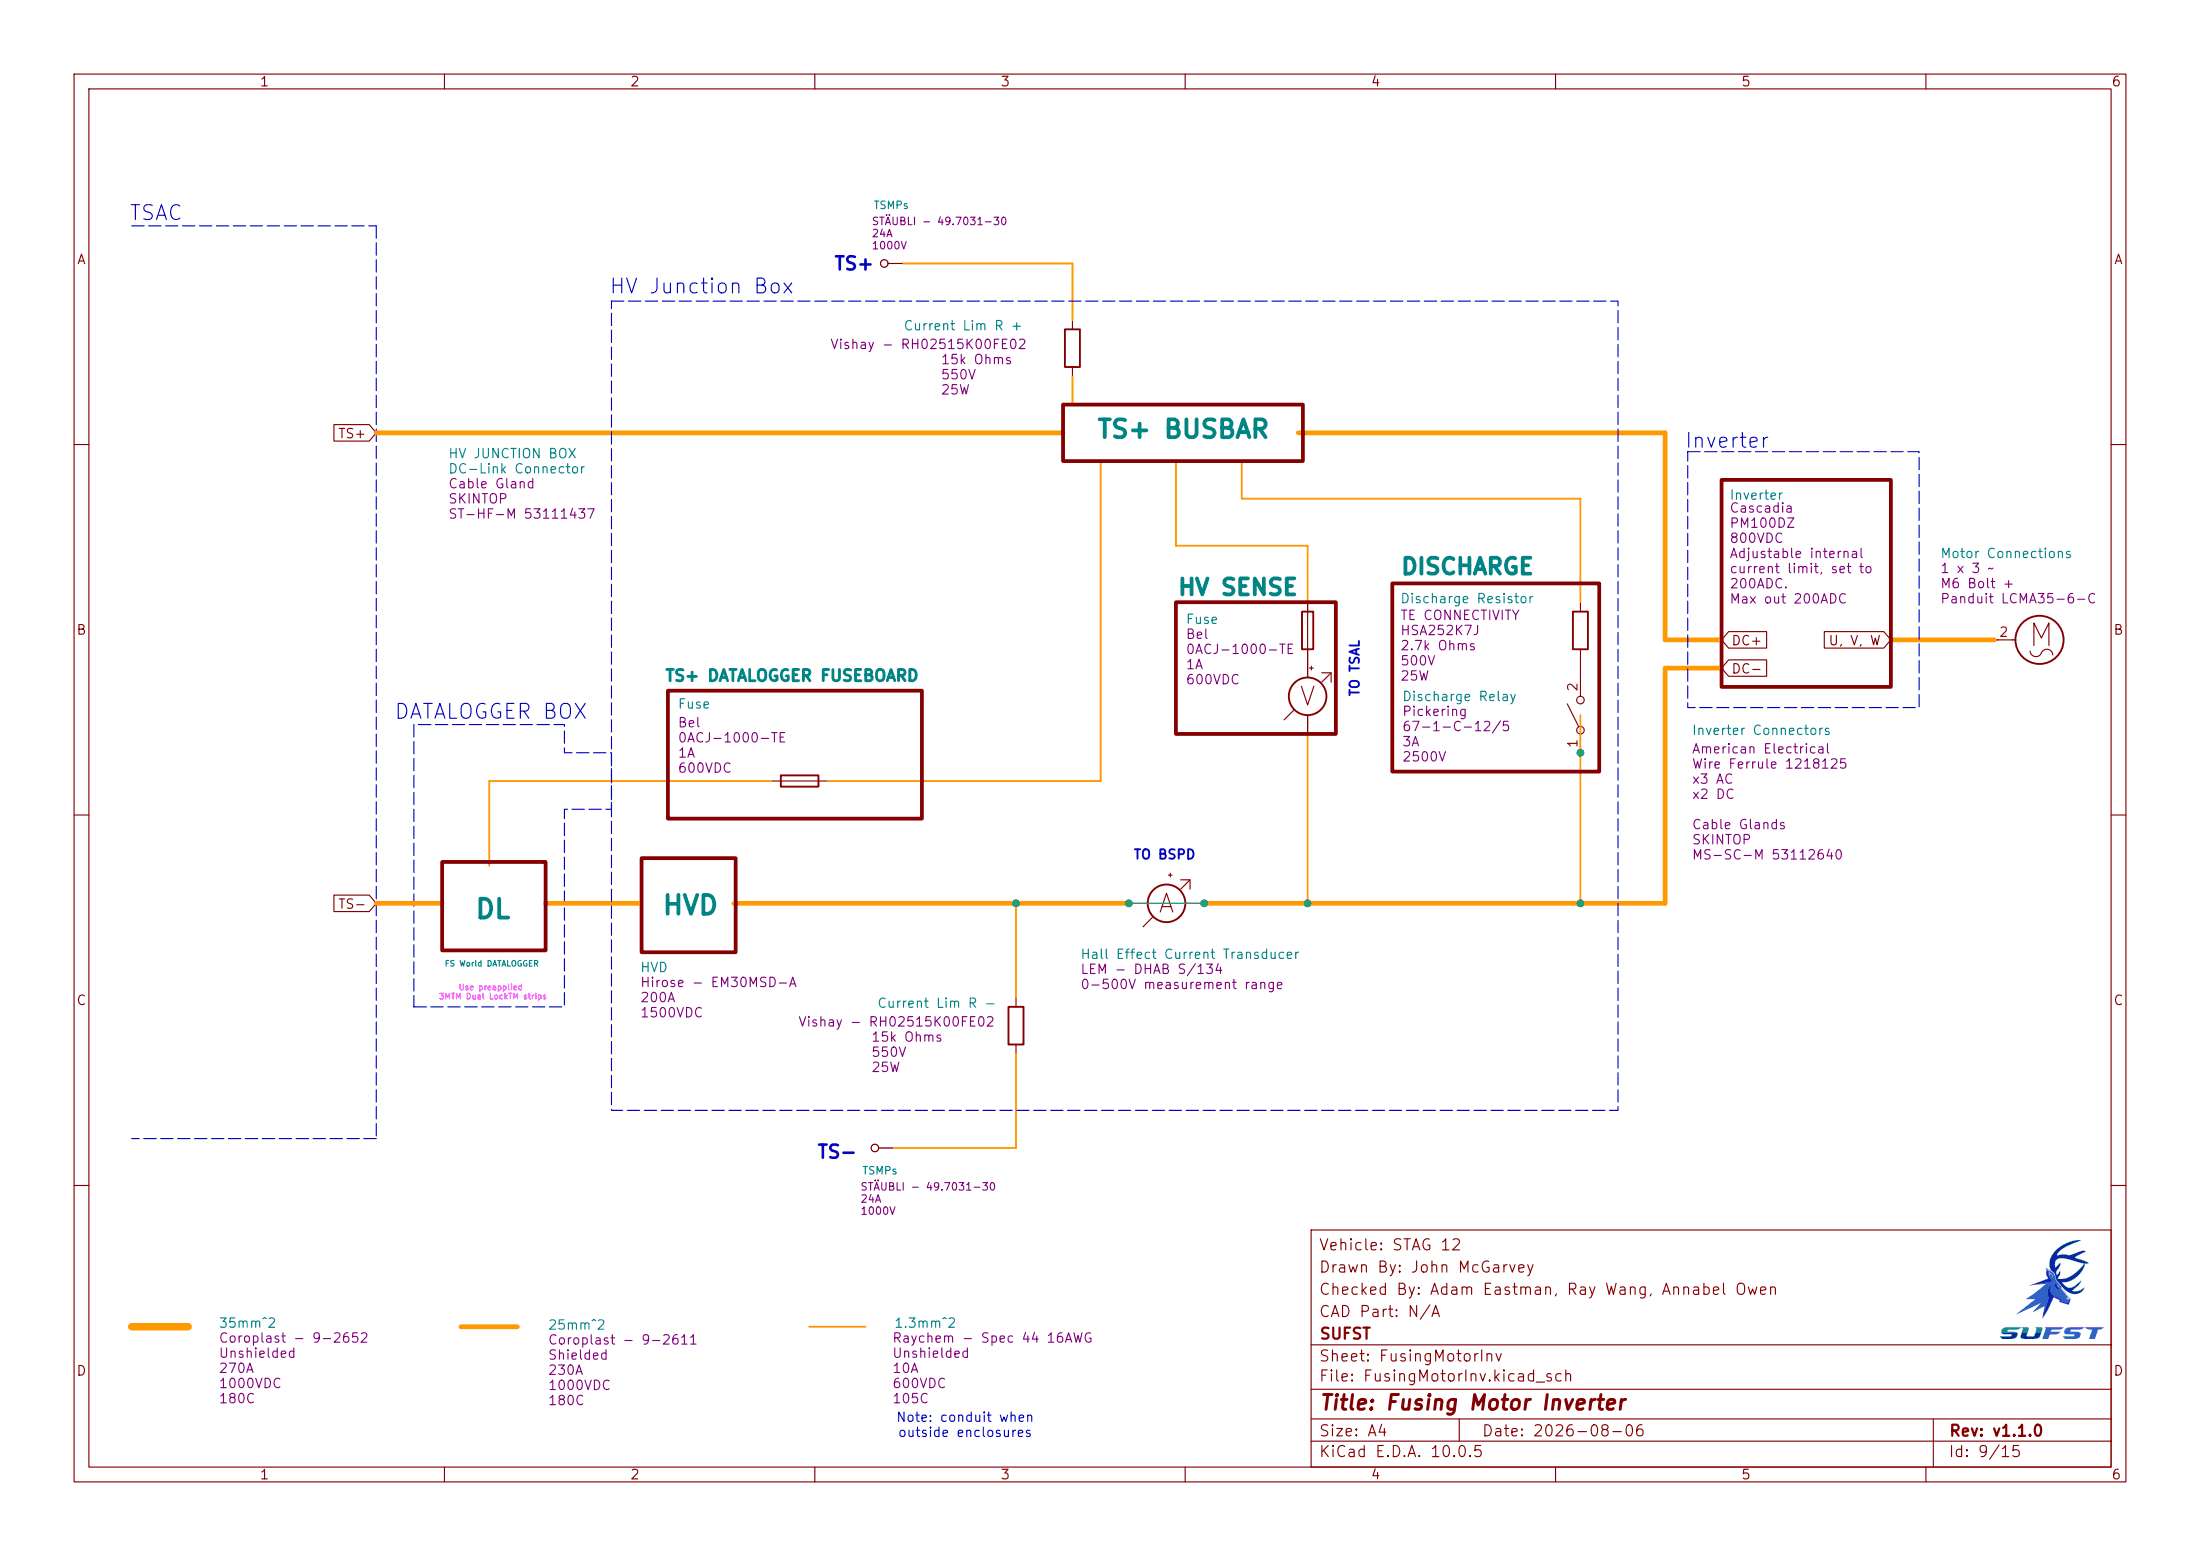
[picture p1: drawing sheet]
(kicad_sch
 (version 20260306)
 (generator "eeschema")
 (generator_version "10.0")
 (paper "A4")
 (title_block
  (title "Fusing Motor Inverter")
  (date "2026-08-06")
  (rev "v1.1.0")
  (company "SUFST")
  (comment 1 "STAG 12")
  (comment 2 "John McGarvey")
  (comment 3 "Adam Eastman, Ray Wang, Annabel Owen")
  (comment 4 "N/A"))
 (lib_symbols
  (symbol "Ammeter_DC_1"
   (pin_numbers (hide yes))
   (pin_names
    (offset 0.0254) (hide yes)) (exclude_from_sim no) (in_bom yes) (on_board yes)
   (in_pos_files yes)
   (duplicate_pin_numbers_are_jumpers no)
   (property "Reference" "MES1" (at 7.62 0.4445 90) (show_name no) (do_not_autoplace no) (effects (font (size 1.27 1.27))))
   (property "Value" "Ammeter_DC" (at 5.08 0.4445 90) (show_name no) (do_not_autoplace no) (effects (font (size 1.27 1.27))))
   (property "Footprint" "" (at 0 2.54 90) (show_name no) (do_not_autoplace no) (hide yes) (effects (font (size 1.27 1.27))))
   (property "Datasheet" "" (at 0 2.54 90) (show_name no) (do_not_autoplace no) (hide yes) (effects (font (size 1.27 1.27))))
   (property "Description" "DC ammeter" (at 0 0 0) (show_name no) (do_not_autoplace no) (hide yes) (effects (font (size 1.27 1.27))))
   (symbol "Ammeter_DC_1_0_0"
    (polyline (pts (xy -3.175 -3.175) (xy -1.905 -1.905)) (stroke (width 0) (type default)) (fill (type none)))
    (polyline (pts (xy 1.905 3.175) (xy 3.175 3.175) (xy 3.175 1.905)) (stroke (width 0) (type default)) (fill (type none)))
    (polyline (pts (xy 1.905 1.905) (xy 3.175 3.175)) (stroke (width 0) (type default)) (fill (type none)))
    (text "A" (at 0 0 0) (effects (font (size 2.54 2.54)))))
   (symbol "Ammeter_DC_1_0_1"
    (circle (center 0 0) (radius 2.54) (stroke (width 0.254) (type default)) (fill (type none)))
    (polyline (pts (xy 0.254 3.81) (xy 0.762 3.81)) (stroke (width 0) (type default)) (fill (type none)))
    (polyline (pts (xy 0.508 4.064) (xy 0.508 3.556)) (stroke (width 0) (type default)) (fill (type none))))
   (symbol "Ammeter_DC_1_1_1"
    (pin passive line (at 5.08 0 180) (length 2.54) (name "-" (effects (font (size 1.27 1.27)))) (number "1" (effects (font (size 1.27 1.27)))))
    (pin passive line (at -5.08 0 0) (length 2.54) (name "+" (effects (font (size 1.27 1.27)))) (number "2" (effects (font (size 1.27 1.27))))))
   (embedded_fonts no))
  (symbol "Device:Fuse"
   (pin_numbers (hide yes))
   (pin_names
    (offset 0)) (exclude_from_sim no) (in_bom yes) (on_board yes)
   (in_pos_files yes)
   (duplicate_pin_numbers_are_jumpers no)
   (property "Reference" "F" (at 2.032 0 90) (show_name no) (do_not_autoplace no) (effects (font (size 1.27 1.27))))
   (property "Value" "Fuse" (at -1.905 0 90) (show_name no) (do_not_autoplace no) (effects (font (size 1.27 1.27))))
   (property "Footprint" "" (at -1.778 0 90) (show_name no) (do_not_autoplace no) (hide yes) (effects (font (size 1.27 1.27))))
   (property "Datasheet" "" (at 0 0 0) (show_name no) (do_not_autoplace no) (hide yes) (effects (font (size 1.27 1.27))))
   (property "Description" "Fuse" (at 0 0 0) (show_name no) (do_not_autoplace no) (hide yes) (effects (font (size 1.27 1.27))))
   (symbol "Fuse_0_1"
    (rectangle (start -0.762 -2.54) (end 0.762 2.54) (stroke (width 0.254) (type default)) (fill (type none)))
    (polyline (pts (xy 0 2.54) (xy 0 -2.54)) (stroke (width 0) (type default)) (fill (type none))))
   (symbol "Fuse_1_1"
    (pin passive line (at 0 3.81 270) (length 1.27) (name "" (effects (font (size 1.27 1.27)))) (number "1" (effects (font (size 1.27 1.27)))))
    (pin passive line (at 0 -3.81 90) (length 1.27) (name "" (effects (font (size 1.27 1.27)))) (number "2" (effects (font (size 1.27 1.27))))))
   (embedded_fonts no))
  (symbol "Device:R"
   (pin_numbers (hide yes))
   (pin_names
    (offset 0)) (exclude_from_sim no) (in_bom yes) (on_board yes)
   (in_pos_files yes)
   (duplicate_pin_numbers_are_jumpers no)
   (property "Reference" "R" (at 2.032 0 90) (show_name no) (do_not_autoplace no) (effects (font (size 1.27 1.27))))
   (property "Value" "R" (at 0 0 90) (show_name no) (do_not_autoplace no) (effects (font (size 1.27 1.27))))
   (property "Footprint" "" (at -1.778 0 90) (show_name no) (do_not_autoplace no) (hide yes) (effects (font (size 1.27 1.27))))
   (property "Datasheet" "" (at 0 0 0) (show_name no) (do_not_autoplace no) (hide yes) (effects (font (size 1.27 1.27))))
   (property "Description" "Resistor" (at 0 0 0) (show_name no) (do_not_autoplace no) (hide yes) (effects (font (size 1.27 1.27))))
   (symbol "R_0_1"
    (rectangle (start -1.016 -2.54) (end 1.016 2.54) (stroke (width 0.254) (type default)) (fill (type none))))
   (symbol "R_1_1"
    (pin passive line (at 0 3.81 270) (length 1.27) (name "" (effects (font (size 1.27 1.27)))) (number "1" (effects (font (size 1.27 1.27)))))
    (pin passive line (at 0 -3.81 90) (length 1.27) (name "" (effects (font (size 1.27 1.27)))) (number "2" (effects (font (size 1.27 1.27))))))
   (embedded_fonts no))
  (symbol "Device:Voltmeter_DC"
   (pin_numbers (hide yes))
   (pin_names
    (offset 0.0254) (hide yes)) (exclude_from_sim no) (in_bom yes) (on_board yes)
   (in_pos_files yes)
   (duplicate_pin_numbers_are_jumpers no)
   (property "Reference" "MES" (at -3.302 1.016 0) (show_name no) (do_not_autoplace no) (effects (font (size 1.27 1.27)) (justify right)))
   (property "Value" "Voltmeter_DC" (at -3.302 -0.762 0) (show_name no) (do_not_autoplace no) (effects (font (size 1.27 1.27)) (justify right)))
   (property "Footprint" "" (at 0 2.54 90) (show_name no) (do_not_autoplace no) (hide yes) (effects (font (size 1.27 1.27))))
   (property "Datasheet" "" (at 0 2.54 90) (show_name no) (do_not_autoplace no) (hide yes) (effects (font (size 1.27 1.27))))
   (property "Description" "DC voltmeter" (at 0 0 0) (show_name no) (do_not_autoplace no) (hide yes) (effects (font (size 1.27 1.27))))
   (symbol "Voltmeter_DC_0_0"
    (polyline (pts (xy -3.175 -3.175) (xy -1.905 -1.905)) (stroke (width 0) (type default)) (fill (type none)))
    (polyline (pts (xy 1.905 3.175) (xy 3.175 3.175) (xy 3.175 1.905)) (stroke (width 0) (type default)) (fill (type none)))
    (polyline (pts (xy 1.905 1.905) (xy 3.175 3.175)) (stroke (width 0) (type default)) (fill (type none)))
    (text "V" (at 0 0 0) (effects (font (size 2.54 2.54)))))
   (symbol "Voltmeter_DC_0_1"
    (circle (center 0 0) (radius 2.54) (stroke (width 0.254) (type default)) (fill (type none)))
    (polyline (pts (xy 0.254 3.81) (xy 0.762 3.81)) (stroke (width 0) (type default)) (fill (type none)))
    (polyline (pts (xy 0.508 4.064) (xy 0.508 3.556)) (stroke (width 0) (type default)) (fill (type none))))
   (symbol "Voltmeter_DC_1_1"
    (pin passive line (at 0 -5.08 90) (length 2.54) (name "-" (effects (font (size 1.27 1.27)))) (number "1" (effects (font (size 1.27 1.27)))))
    (pin passive line (at 0 5.08 270) (length 2.54) (name "+" (effects (font (size 1.27 1.27)))) (number "2" (effects (font (size 1.27 1.27))))))
   (embedded_fonts no))
  (symbol "Motor:Motor_AC"
   (pin_names
    (offset 0)) (exclude_from_sim no) (in_bom yes) (on_board yes)
   (in_pos_files yes)
   (duplicate_pin_numbers_are_jumpers no)
   (property "Reference" "M1" (at 5.08 -1.2699 0) (show_name no) (do_not_autoplace no) (hide yes) (effects (font (size 1.27 1.27)) (justify left)))
   (property "Value" "Motor_AC" (at 5.08 -3.8099 0) (show_name no) (do_not_autoplace no) (hide yes) (effects (font (size 1.27 1.27)) (justify left)))
   (property "Footprint" "" (at 0 -2.286 0) (show_name no) (do_not_autoplace no) (hide yes) (effects (font (size 1.27 1.27))))
   (property "Datasheet" "" (at 0 -2.286 0) (show_name no) (do_not_autoplace no) (hide yes) (effects (font (size 1.27 1.27))))
   (property "Description" "AC Motor" (at 0 0 0) (show_name no) (do_not_autoplace no) (hide yes) (effects (font (size 1.27 1.27))))
   (symbol "Motor_AC_0_0"
    (polyline (pts (xy 0.762 -2.286) (xy -2.286 -2.286) (xy -0.254 -1.27) (xy -2.286 -0.254) (xy 0.762 -0.254)) (stroke (width 0) (type default)) (fill (type none)))
    (arc (start 1.778 -1.27) (mid 2.2522 -2.1322) (end 1.524 -2.794) (stroke (width 0) (type default)) (fill (type none)))
    (arc (start 1.778 -1.27) (mid 1.2827 -0.4043) (end 2.032 0.254) (stroke (width 0) (type default)) (fill (type none))))
   (symbol "Motor_AC_0_1"
    (circle (center 0 -1.524) (radius 3.2512) (stroke (width 0.254) (type default)) (fill (type none)))
    (polyline (pts (xy 0 -4.7752) (xy 0 -5.1816)) (stroke (width 0) (type default)) (fill (type none)))
    (polyline (pts (xy 0 -7.62) (xy 0 -7.112)) (stroke (width 0) (type default)) (fill (type none))))
   (symbol "Motor_AC_1_1"
    (pin passive line (at 0 -7.62 90) (length 2.54) (name "" (effects (font (size 1.27 1.27)))) (number "2" (effects (font (size 1.27 1.27))))))
   (embedded_fonts no))
  (symbol "Switch:SW_SPST"
   (pin_names
    (offset 0) (hide yes)) (exclude_from_sim no) (in_bom yes) (on_board yes)
   (in_pos_files yes)
   (duplicate_pin_numbers_are_jumpers no)
   (property "Reference" "SW" (at 0 3.175 0) (show_name no) (do_not_autoplace no) (effects (font (size 1.27 1.27))))
   (property "Value" "SW_SPST" (at 0 -2.54 0) (show_name no) (do_not_autoplace no) (effects (font (size 1.27 1.27))))
   (property "Footprint" "" (at 0 0 0) (show_name no) (do_not_autoplace no) (hide yes) (effects (font (size 1.27 1.27))))
   (property "Datasheet" "" (at 0 0 0) (show_name no) (do_not_autoplace no) (hide yes) (effects (font (size 1.27 1.27))))
   (property "Description" "Single Pole Single Throw (SPST) switch" (at 0 0 0) (show_name no) (do_not_autoplace no) (hide yes) (effects (font (size 1.27 1.27))))
   (symbol "SW_SPST_0_0"
    (circle (center -2.032 0) (radius 0.508) (stroke (width 0) (type default)) (fill (type none)))
    (polyline (pts (xy -1.524 0.254) (xy 1.524 1.778)) (stroke (width 0) (type default)) (fill (type none)))
    (circle (center 2.032 0) (radius 0.508) (stroke (width 0) (type default)) (fill (type none))))
   (symbol "SW_SPST_1_1"
    (pin passive line (at -5.08 0 0) (length 2.54) (name "A" (effects (font (size 1.27 1.27)))) (number "1" (effects (font (size 1.27 1.27)))))
    (pin passive line (at 5.08 0 180) (length 2.54) (name "B" (effects (font (size 1.27 1.27)))) (number "2" (effects (font (size 1.27 1.27))))))
   (embedded_fonts no)))
 (rectangle
  (start 187.96 78.74)
  (end 215.9 104.14)
  (stroke (width 0.508) (type solid) (color 132 0 0 1))
  (fill (type none)))
 (rectangle
  (start 86.614 115.824)
  (end 99.314 128.524)
  (stroke (width 0.508) (type solid) (color 132 0 0 1))
  (fill (type none)))
 (rectangle
  (start 158.75 81.28)
  (end 180.34 99.06)
  (stroke (width 0.508) (type solid) (color 132 0 0 1))
  (fill (type none)))
 (rectangle
  (start 82.55 40.64)
  (end 218.44 149.86)
  (stroke (width 0) (type dash))
  (fill (type none)))
 (rectangle
  (start 227.838 60.96)
  (end 259.08 95.504)
  (stroke (width 0) (type dash) (color 0 0 194 1))
  (fill (type none)))
 (rectangle
  (start 59.69 116.332)
  (end 73.66 128.27)
  (stroke (width 0.508) (type solid) (color 132 0 0 1))
  (fill (type none)))
 (rectangle
  (start 232.41 64.77)
  (end 255.27 92.71)
  (stroke (width 0.508) (type solid) (color 132 0 0 1))
  (fill (type none)))
 (rectangle
  (start 143.51 54.61)
  (end 175.895 62.23)
  (stroke (width 0.508) (type solid) (color 132 0 0 1))
  (fill (type none)))
 (rectangle
  (start 90.17 93.218)
  (end 124.46 110.49)
  (stroke (width 0.508) (type solid) (color 132 0 0 1))
  (fill (type none)))
 (text "TS+ DATALOGGER FUSEBOARD"
  (exclude_from_sim no)
  (at 106.934 91.44 0)
  (effects (font (size 1.524 1.524) (thickness 0.508)
    (bold yes) (color 0 132 132 1))))
 (text "TSMPs"
  (exclude_from_sim no)
  (at 116.332 158.242 0)
  (effects (font (size 1.016 1.016) (color 0 132 132 1)) (justify left)))
 (text "TS+"
  (exclude_from_sim no)
  (at 115.316 35.814 0)
  (effects (font (size 1.778 1.778) (thickness 0.3556)
    (bold yes) (color 0 0 194 1))))
 (text "STÄUBLI - 49.7031-30 \n24A \n1000V"
  (exclude_from_sim no)
  (at 117.602 31.75 0)
  (effects (font (size 1.016 1.016) (color 132 0 132 1)) (justify left)))
 (text "Hall Effect Current Transducer\n"
  (exclude_from_sim no)
  (at 145.796 129.032 0)
  (effects (font (size 1.27 1.27) (color 0 132 132 1)) (justify left)))
 (text "Current Lim R +"
  (exclude_from_sim no)
  (at 121.92 44.196 0)
  (effects (font (size 1.27 1.27) (color 0 132 132 1)) (justify left)))
 (text "Fuse"
  (exclude_from_sim no)
  (at 160.02 83.82 0)
  (effects (font (size 1.27 1.27) (color 0 132 132 1)) (justify left)))
 (text "HVD"
  (exclude_from_sim no)
  (at 86.36 130.81 0)
  (effects (font (size 1.27 1.27) (color 0 132 132 1)) (justify left)))
 (text "STÄUBLI - 49.7031-30 \n24A \n1000V"
  (exclude_from_sim no)
  (at 116.078 162.052 0)
  (effects (font (size 1.016 1.016) (color 132 0 132 1)) (justify left)))
 (text "Discharge Resistor"
  (exclude_from_sim no)
  (at 188.976 81.026 0)
  (effects (font (size 1.27 1.27) (color 0 132 132 1)) (justify left)))
 (text "Pickering\n67-1-C-12/5\n3A\n2500V\n"
  (exclude_from_sim no)
  (at 189.23 99.314 0)
  (effects (font (size 1.27 1.27) (color 132 0 132 1)) (justify left)))
 (text "Min. 25mm^2"
  (exclude_from_sim no)
  (at 159.512 56.896 0)
  (effects (font (size 1.27 1.27) (color 132 0 132 1)) (justify left)))
 (text "TS+ BUSBAR"
  (exclude_from_sim no)
  (at 161.798 52.324 0)
  (effects (font (size 2.413 2.413) (thickness 0.508)
    (bold yes) (color 0 132 132 1))))
 (text "LEM - DHAB S/134\n0-500V measurement range\n"
  (exclude_from_sim no)
  (at 145.796 132.08 0)
  (effects (font (size 1.27 1.27) (color 132 0 132 1)) (justify left)))
 (text "Raychem - Spec 44 16AWG\nUnshielded\n10A\n600VDC\n105C"
  (exclude_from_sim no)
  (at 120.396 184.912 0)
  (effects (font (size 1.27 1.27) (color 132 0 132 1)) (justify left)))
 (text "Vishay - RH02515K00FE02\n		15k Ohms\n		550V\n		25W\n"
  (exclude_from_sim no)
  (at 107.696 141.224 0)
  (effects (font (size 1.27 1.27) (color 132 0 132 1)) (justify left)))
 (text "25mm^2"
  (exclude_from_sim no)
  (at 73.914 179.07 0)
  (effects (font (size 1.27 1.27) (color 0 132 132 1)) (justify left)))
 (text "Cable Gland\nSKINTOP\nST-HF-M 53111437"
  (exclude_from_sim no)
  (at 60.452 67.564 0)
  (effects (font (size 1.27 1.27) (color 132 0 132 1)) (justify left)))
 (text "Fuse"
  (exclude_from_sim no)
  (at 91.44 95.25 0)
  (effects (font (size 1.27 1.27) (color 0 132 132 1)) (justify left)))
 (text "Use preapplied \n3MTM Dual LockTM strips"
  (exclude_from_sim no)
  (at 66.548 134.112 0)
  (effects (font (size 0.762 0.762) (color 255 0 255 1))))
 (text "TE CONNECTIVITY\nHSA252K7J\n2.7k Ohms\n500V\n25W\n"
  (exclude_from_sim no)
  (at 188.976 87.376 0)
  (effects (font (size 1.27 1.27) (color 132 0 132 1)) (justify left)))
 (text "HV JUNCTION BOX \nDC-Link Connector\n"
  (exclude_from_sim no)
  (at 60.452 62.484 0)
  (effects (font (size 1.27 1.27) (color 0 132 132 1)) (justify left)))
 (text "TSAC"
  (exclude_from_sim no)
  (at 21.082 28.956 0)
  (effects (font (size 2 2))))
 (text "Inverter"
  (exclude_from_sim no)
  (at 233.426 67.056 0)
  (effects (font (size 1.27 1.27) (color 0 132 132 1)) (justify left)))
 (text "Inverter"
  (exclude_from_sim no)
  (at 233.172 59.69 0)
  (effects (font (size 2 2))))
 (text "Motor Connections"
  (exclude_from_sim no)
  (at 261.874 74.93 0)
  (effects (font (size 1.27 1.27) (color 0 132 132 1)) (justify left)))
 (text "Hirose - EM30MSD-A\n200A\n1500VDC"
  (exclude_from_sim no)
  (at 86.36 134.874 0)
  (effects (font (size 1.27 1.27) (color 132 0 132 1)) (justify left)))
 (text "Vishay - RH02515K00FE02\n			15k Ohms\n			550V\n			25W\n"
  (exclude_from_sim no)
  (at 112.014 49.784 0)
  (effects (font (size 1.27 1.27) (color 132 0 132 1)) (justify left)))
 (text "1 x 3 ~\nM6 Bolt +\nPanduit LCMA35-6-C "
  (exclude_from_sim no)
  (at 261.874 78.994 0)
  (effects (font (size 1.27 1.27) (color 132 0 132 1)) (justify left)))
 (text "Cascadia\nPM100DZ\n800VDC\nAdjustable internal \ncurrent limit, set to\n200ADC.\nMax out 200ADC"
  (exclude_from_sim no)
  (at 233.426 74.93 0)
  (effects (font (size 1.27 1.27) (color 132 0 132 1)) (justify left)))
 (text "35mm^2"
  (exclude_from_sim no)
  (at 29.464 178.816 0)
  (effects (font (size 1.27 1.27) (color 0 132 132 1)) (justify left)))
 (text "HV Junction Box"
  (exclude_from_sim no)
  (at 94.742 38.862 0)
  (effects (font (size 2 2))))
 (text "TO TSAL"
  (exclude_from_sim no)
  (at 182.88 90.424 90)
  (effects (font (size 1.27 1.27) (thickness 0.254)
    (bold yes) (color 0 0 194 1))))
 (text "Bel\n0ACJ-1000-TE\n1A\n600VDC"
  (exclude_from_sim no)
  (at 160.02 88.9 0)
  (effects (font (size 1.27 1.27) (color 132 0 132 1)) (justify left)))
 (text "Current Lim R -"
  (exclude_from_sim no)
  (at 118.364 135.636 0)
  (effects (font (size 1.27 1.27) (color 0 132 132 1)) (justify left)))
 (text "TS-"
  (exclude_from_sim no)
  (at 113.03 155.702 0)
  (effects (font (size 1.778 1.778) (thickness 0.3556)
    (bold yes) (color 0 0 194 1))))
 (text "Inverter Connectors"
  (exclude_from_sim no)
  (at 228.346 98.806 0)
  (effects (font (size 1.27 1.27) (color 0 132 132 1)) (justify left)))
 (text "Coroplast - 9-2652\nUnshielded\n270A\n1000VDC\n180C"
  (exclude_from_sim no)
  (at 29.464 184.912 0)
  (effects (font (size 1.27 1.27) (color 132 0 132 1)) (justify left)))
 (text "FS World DATALOGGER"
  (exclude_from_sim no)
  (at 59.944 130.302 0)
  (effects (font (size 0.762 0.762) (color 0 132 132 1)) (justify left)
   (href "https://www.formulastudent.de/fileadmin/user_upload/all/2024/important_docs/FSW_Datalogger_Datasheet_v1.0.pdf")))
 (text "TSMPs"
  (exclude_from_sim no)
  (at 117.856 27.94 0)
  (effects (font (size 1.016 1.016) (color 0 132 132 1)) (justify left)))
 (text "Bel\n0ACJ-1000-TE\n1A\n600VDC"
  (exclude_from_sim no)
  (at 91.44 100.838 0)
  (effects (font (size 1.27 1.27) (color 132 0 132 1)) (justify left)))
 (text "American Electrical\nWire Ferrule 1218125\nx3 AC\nx2 DC\n\nCable Glands\nSKINTOP\nMS-SC-M 53112640"
  (exclude_from_sim no)
  (at 228.346 108.458 0)
  (effects (font (size 1.27 1.27) (color 132 0 132 1)) (justify left)))
 (text "DL"
  (exclude_from_sim no)
  (at 66.548 122.936 0)
  (effects (font (size 2.54 2.54) (thickness 0.508)
    (bold yes) (color 0 132 132 1))))
 (text "Note: conduit when\noutside enclosures"
  (exclude_from_sim no)
  (at 130.302 192.532 0)
  (effects (font (size 1.27 1.27))))
 (text "TO BSPD"
  (exclude_from_sim no)
  (at 157.226 115.57 0)
  (effects (font (size 1.27 1.27) (thickness 0.254)
    (bold yes) (color 0 0 194 1))))
 (text "Coroplast - 9-2611\nShielded\n230A\n1000VDC\n180C"
  (exclude_from_sim no)
  (at 73.914 185.166 0)
  (effects (font (size 1.27 1.27) (color 132 0 132 1)) (justify left)))
 (text "1.3mm^2"
  (exclude_from_sim no)
  (at 120.65 178.816 0)
  (effects (font (size 1.27 1.27) (color 0 132 132 1)) (justify left)))
 (text "Discharge Relay"
  (exclude_from_sim no)
  (at 189.23 94.234 0)
  (effects (font (size 1.27 1.27) (color 0 132 132 1)) (justify left)))
 (text "HVD\n"
  (exclude_from_sim no)
  (at 93.218 122.428 0)
  (effects (font (size 2.54 2.54) (thickness 0.508)
    (bold yes) (color 0 132 132 1))))
 (text "DATALOGGER BOX"
  (exclude_from_sim no)
  (at 66.294 96.266 0)
  (effects (font (size 2 2))))
 (text "DISCHARGE"
  (exclude_from_sim no)
  (at 198.12 76.708 0)
  (effects (font (size 2.159 2.159) (thickness 0.508)
    (bold yes) (color 0 132 132 1))))
 (text "HV SENSE"
  (exclude_from_sim no)
  (at 167.132 79.502 0)
  (effects (font (size 2.159 2.159) (thickness 0.508)
    (bold yes) (color 0 132 132 1))))
 (junction
  (at 213.36 101.6)
  (diameter 0)
  (color 0 0 0 0))
 (junction
  (at 213.36 121.92)
  (diameter 0)
  (color 0 0 0 0))
 (junction
  (at 162.56 121.92)
  (diameter 0)
  (color 0 0 0 0))
 (junction
  (at 152.4 121.92)
  (diameter 0)
  (color 0 0 0 0))
 (junction
  (at 176.53 121.92)
  (diameter 0)
  (color 0 0 0 0))
 (junction
  (at 137.16 121.92)
  (diameter 0)
  (color 0 0 0 0))
 (wire
  (pts (xy 137.16 121.92) (xy 152.4 121.92))
  (stroke (width 0.635) (type default) (color 255 153 0 1)))
 (wire
  (pts (xy 255.27 86.36) (xy 269.24 86.36))
  (stroke (width 0.635) (type default) (color 255 153 0 1)))
 (wire
  (pts (xy 213.36 67.31) (xy 167.64 67.31))
  (stroke (width 0.254) (type default) (color 255 153 0 1)))
 (wire
  (pts (xy 176.53 73.66) (xy 158.75 73.66))
  (stroke (width 0.254) (type default) (color 255 153 0 1)))
 (wire
  (pts (xy 66.04 105.41) (xy 66.04 116.84))
  (stroke (width 0.254) (type default) (color 255 153 0 1)))
 (wire
  (pts (xy 213.36 88.9) (xy 213.36 91.44))
  (stroke (width 0) (type default) (color 132 0 0 1)))
 (wire
  (pts (xy 167.64 62.23) (xy 167.64 67.31))
  (stroke (width 0.254) (type default) (color 255 153 0 1)))
 (wire
  (pts (xy 224.79 90.17) (xy 232.41 90.17))
  (stroke (width 0.635) (type default) (color 255 153 0 1)))
 (bus
  (pts (xy 73.66 121.92) (xy 86.36 121.92))
  (stroke (width 0.635) (type default) (color 255 153 0 1)))
 (wire
  (pts (xy 120.65 154.94) (xy 137.16 154.94))
  (stroke (width 0.254) (type default) (color 255 153 0 1)))
 (polyline
  (pts (xy 17.78 30.48) (xy 50.8 30.48))
  (stroke (width 0) (type dash)))
 (wire
  (pts (xy 213.36 101.6) (xy 213.36 121.92))
  (stroke (width 0.254) (type default) (color 255 153 0 1)))
 (wire
  (pts (xy 224.79 86.36) (xy 232.41 86.36))
  (stroke (width 0.635) (type default) (color 255 153 0 1)))
 (wire
  (pts (xy 158.75 73.66) (xy 158.75 62.23))
  (stroke (width 0.254) (type default) (color 255 153 0 1)))
 (wire
  (pts (xy 99.06 121.92) (xy 137.16 121.92))
  (stroke (width 0.635) (type default) (color 255 153 0 1)))
 (wire
  (pts (xy 144.78 50.8) (xy 144.78 54.61))
  (stroke (width 0.254) (type default) (color 255 153 0 1)))
 (bus
  (pts (xy 50.8 121.92) (xy 59.69 121.92))
  (stroke (width 0.635) (type default) (color 255 153 0 1)))
 (wire
  (pts (xy 175.26 58.42) (xy 224.79 58.42))
  (stroke (width 0.635) (type default) (color 255 153 0 1)))
 (wire
  (pts (xy 224.79 121.92) (xy 224.79 90.17))
  (stroke (width 0.635) (type default) (color 255 153 0 1)))
 (polyline
  (pts (xy 50.8 30.48) (xy 50.8 153.67))
  (stroke (width 0) (type dash)))
 (wire
  (pts (xy 17.78 179.07) (xy 25.4 179.07))
  (stroke (width 1.016) (type default) (color 255 153 0 1)))
 (wire
  (pts (xy 50.8 58.42) (xy 143.51 58.42))
  (stroke (width 0.635) (type default) (color 255 153 0 1)))
 (wire
  (pts (xy 176.53 73.66) (xy 176.53 81.28))
  (stroke (width 0.254) (type default) (color 255 153 0 1)))
 (wire
  (pts (xy 213.36 67.31) (xy 213.36 81.28))
  (stroke (width 0.254) (type default) (color 255 153 0 1)))
 (wire
  (pts (xy 172.72 121.92) (xy 176.53 121.92))
  (stroke (width 0.254) (type default) (color 255 153 0 1)))
 (wire
  (pts (xy 224.79 58.42) (xy 224.79 86.36))
  (stroke (width 0.635) (type default) (color 255 153 0 1)))
 (wire
  (pts (xy 213.36 96.52) (xy 213.36 101.6))
  (stroke (width 0.254) (type default) (color 255 153 0 1)))
 (wire
  (pts (xy 111.76 105.41) (xy 148.59 105.41))
  (stroke (width 0.254) (type default) (color 255 153 0 1)))
 (wire
  (pts (xy 152.4 121.92) (xy 162.56 121.92))
  (stroke (width 0) (type default)))
 (wire
  (pts (xy 213.36 121.92) (xy 176.53 121.92))
  (stroke (width 0.254) (type default) (color 255 153 0 1)))
 (wire
  (pts (xy 66.04 105.41) (xy 104.14 105.41))
  (stroke (width 0.254) (type default) (color 255 153 0 1)))
 (wire
  (pts (xy 176.53 121.92) (xy 213.36 121.92))
  (stroke (width 0.635) (type default) (color 255 153 0 1)))
 (wire
  (pts (xy 162.56 121.92) (xy 176.53 121.92))
  (stroke (width 0.635) (type default) (color 255 153 0 1)))
 (polyline
  (pts (xy 50.8 153.67) (xy 17.78 153.67))
  (stroke (width 0) (type dash)))
 (wire
  (pts (xy 137.16 154.94) (xy 137.16 142.24))
  (stroke (width 0.254) (type default) (color 255 153 0 1)))
 (wire
  (pts (xy 109.22 179.07) (xy 116.84 179.07))
  (stroke (width 0.254) (type default) (color 255 153 0 1)))
 (wire
  (pts (xy 137.16 121.92) (xy 137.16 134.62))
  (stroke (width 0.254) (type default) (color 255 153 0 1)))
 (wire
  (pts (xy 213.36 121.92) (xy 224.79 121.92))
  (stroke (width 0.635) (type default) (color 255 153 0 1)))
 (wire
  (pts (xy 144.78 43.18) (xy 144.78 35.56))
  (stroke (width 0.254) (type default) (color 255 153 0 1)))
 (wire
  (pts (xy 148.59 62.23) (xy 148.59 105.41))
  (stroke (width 0.254) (type default) (color 255 153 0 1)))
 (wire
  (pts (xy 176.53 99.06) (xy 176.53 121.92))
  (stroke (width 0.254) (type solid) (color 255 153 0 1)))
 (wire
  (pts (xy 62.23 179.07) (xy 69.85 179.07))
  (stroke (width 0.635) (type default) (color 255 153 0 1)))
 (wire
  (pts (xy 121.92 35.56) (xy 144.78 35.56))
  (stroke (width 0.254) (type default) (color 255 153 0 1)))
 (global_label "DC+"
  (shape input)
  (at 232.41 86.36 0)
  (fields_autoplaced yes)
  (effects (font (size 1.27 1.27)) (justify left))
  (property "Intersheetrefs" "${INTERSHEET_REFS}" (at 238.8534 86.36 0) (hide yes) (show_name no) (do_not_autoplace no) (effects (font (size 1.27 1.27)) (justify left))))
 (global_label "TS+"
  (shape input)
  (at 50.8 58.42 180)
  (fields_autoplaced yes)
  (effects (font (size 1.27 1.27)) (justify right))
  (property "Intersheetrefs" "${INTERSHEET_REFS}" (at 44.7195 58.42 0) (hide yes) (show_name no) (do_not_autoplace no) (effects (font (size 1.27 1.27)) (justify right))))
 (global_label "DC-"
  (shape input)
  (at 232.41 90.17 0)
  (fields_autoplaced yes)
  (effects (font (size 1.27 1.27)) (justify left))
  (property "Intersheetrefs" "${INTERSHEET_REFS}" (at 238.8534 90.17 0) (hide yes) (show_name no) (do_not_autoplace no) (effects (font (size 1.27 1.27)) (justify left))))
 (global_label "U, V, W"
  (shape input)
  (at 255.27 86.36 180)
  (fields_autoplaced yes)
  (effects (font (size 1.27 1.27)) (justify right))
  (property "Intersheetrefs" "${INTERSHEET_REFS}" (at 245.9237 86.36 0) (hide yes) (show_name no) (do_not_autoplace no) (effects (font (size 1.27 1.27)) (justify right))))
 (global_label "TS-"
  (shape input)
  (at 50.8 121.92 180)
  (fields_autoplaced yes)
  (effects (font (size 1.27 1.27)) (justify right))
  (property "Intersheetrefs" "${INTERSHEET_REFS}" (at 44.7195 121.92 0) (hide yes) (show_name no) (do_not_autoplace no) (effects (font (size 1.27 1.27)) (justify right))))
 (rule_area
  (exclude_from_sim no)
  (in_bom yes)
  (on_board yes)
  (dnp no)
  (polyline (pts (xy 55.88 135.89) (xy 76.2 135.89) (xy 76.2 109.22) (xy 82.55 109.22) (xy 82.55 101.6) (xy 76.2 101.6) (xy 76.2 97.79) (xy 55.88 97.79) (xy 55.88 118.11)) (stroke (width 0) (type dash) (color 0 0 194 1)) (fill (type none))))
 (netclass_flag ""
  (length 2.54)
  (shape round)
  (at 120.65 154.94 90)
  (fields_autoplaced yes)
  (effects (font (size 1.27 1.27) (color 0 0 0 1)) (justify left bottom))
  (property "Netclass" "" (at -22.86 71.12 0) (show_name no) (do_not_autoplace no) (effects (font (size 1.27 1.27))))
  (property "Component Class" "" (at -22.86 71.12 0) (show_name no) (do_not_autoplace no) (effects (font (size 1.27 1.27)
    (italic yes)))))
 (netclass_flag ""
  (length 2.54)
  (shape round)
  (at 121.92 35.56 90)
  (fields_autoplaced yes)
  (effects (font (size 1.27 1.27) (color 0 0 0 1)) (justify left bottom))
  (property "Netclass" "" (at -21.59 -49.53 0) (show_name no) (do_not_autoplace no) (effects (font (size 1.27 1.27))))
  (property "Component Class" "" (at -21.59 -49.53 0) (show_name no) (do_not_autoplace no) (effects (font (size 1.27 1.27)
    (italic yes)))))
 (symbol
  (lib_id "Device:R")
  (at 213.36 85.09 0)
  (unit 1)
  (body_style 1)
  (exclude_from_sim no)
  (in_bom yes)
  (on_board yes)
  (in_pos_files yes)
  (dnp no)
  (property "Reference" "R131" (at 215.9 83.8199 0) (hide yes) (show_name no) (do_not_autoplace no) (effects (font (size 1.27 1.27)) (justify left)))
  (property "Value" "Precharge Resistor" (at 215.9 94.488 90) (hide yes) (show_name no) (do_not_autoplace no) (effects (font (size 1.27 1.27)) (justify left)))
  (property "Footprint" "" (at 211.582 85.09 90) (hide yes) (show_name no) (do_not_autoplace no) (effects (font (size 1.27 1.27))))
  (property "Datasheet" "" (at 213.36 85.09 0) (hide yes) (show_name no) (do_not_autoplace no) (effects (font (size 1.27 1.27))))
  (property "Description" "Resistor" (at 213.36 85.09 0) (hide yes) (show_name no) (do_not_autoplace no) (effects (font (size 1.27 1.27))))
  (property "PN" "HSA50390RJ" (at 217.932 88.392 90) (hide yes) (show_name no) (do_not_autoplace no) (effects (font (size 1.27 1.27))))
  (pin "2")
  (pin "1"))
 (symbol
  (lib_id "Switch:SW_SPST")
  (at 213.36 96.52 90)
  (unit 1)
  (body_style 1)
  (exclude_from_sim no)
  (in_bom yes)
  (on_board yes)
  (in_pos_files yes)
  (dnp no)
  (fields_autoplaced yes)
  (property "Reference" "SW4" (at 207.01 96.52 0) (hide yes) (show_name no) (do_not_autoplace no) (effects (font (size 1.27 1.27))))
  (property "Value" "SW_SPST" (at 209.55 96.52 0) (hide yes) (show_name no) (do_not_autoplace no) (effects (font (size 1.27 1.27))))
  (property "Footprint" "" (at 213.36 96.52 0) (hide yes) (show_name no) (do_not_autoplace no) (effects (font (size 1.27 1.27))))
  (property "Datasheet" "" (at 213.36 96.52 0) (hide yes) (show_name no) (do_not_autoplace no) (effects (font (size 1.27 1.27))))
  (property "Description" "Single Pole Single Throw (SPST) switch" (at 213.36 96.52 0) (hide yes) (show_name no) (do_not_autoplace no) (effects (font (size 1.27 1.27))))
  (pin "2")
  (pin "1"))
 (symbol
  (lib_name "Ammeter_DC_1")
  (lib_id "Device:Ammeter_DC")
  (at 157.48 121.92 0)
  (unit 1)
  (body_style 1)
  (exclude_from_sim no)
  (in_bom yes)
  (on_board yes)
  (in_pos_files yes)
  (dnp no)
  (property "Reference" "MES1" (at 157.48 127.508 0) (hide yes) (show_name no) (do_not_autoplace no) (effects (font (size 1.27 1.27))))
  (property "Value" "Ammeter_DC" (at 157.48 130.048 0) (hide yes) (show_name no) (do_not_autoplace no) (effects (font (size 1.27 1.27))))
  (property "Footprint" "" (at 157.48 119.38 90) (hide yes) (show_name no) (do_not_autoplace no) (effects (font (size 1.27 1.27))))
  (property "Datasheet" "" (at 157.48 119.38 90) (hide yes) (show_name no) (do_not_autoplace no) (effects (font (size 1.27 1.27))))
  (property "Description" "DC ammeter" (at 157.48 121.92 0) (hide yes) (show_name no) (do_not_autoplace no) (effects (font (size 1.27 1.27))))
  (pin "2")
  (pin "1"))
 (symbol
  (lib_id "Device:Fuse")
  (at 176.53 85.09 180)
  (unit 1)
  (body_style 1)
  (exclude_from_sim no)
  (in_bom yes)
  (on_board yes)
  (in_pos_files yes)
  (dnp no)
  (property "Reference" "F10" (at 173.99 86.3601 0) (hide yes) (show_name no) (do_not_autoplace no) (effects (font (size 1.27 1.27)) (justify left)))
  (property "Value" "2A" (at 173.99 83.566 90) (hide yes) (show_name no) (do_not_autoplace no) (effects (font (size 1.27 1.27)) (justify left)))
  (property "Footprint" "" (at 178.308 85.09 90) (hide yes) (show_name no) (do_not_autoplace no) (effects (font (size 1.27 1.27))))
  (property "Datasheet" "" (at 176.53 85.09 0) (hide yes) (show_name no) (do_not_autoplace no) (effects (font (size 1.27 1.27))))
  (property "Description" "Fuse" (at 176.53 85.09 0) (hide yes) (show_name no) (do_not_autoplace no) (effects (font (size 1.27 1.27))))
  (pin "1")
  (pin "2"))
 (symbol
  (lib_id "Motor:Motor_AC")
  (at 276.86 86.36 270)
  (unit 1)
  (body_style 1)
  (exclude_from_sim no)
  (in_bom yes)
  (on_board yes)
  (in_pos_files yes)
  (dnp no)
  (fields_autoplaced yes)
  (property "Reference" "M2" (at 275.5901 91.44 0) (hide yes) (show_name no) (do_not_autoplace no) (effects (font (size 1.27 1.27)) (justify left)))
  (property "Value" "Motor_AC" (at 273.0501 91.44 0) (hide yes) (show_name no) (do_not_autoplace no) (effects (font (size 1.27 1.27)) (justify left)))
  (property "Footprint" "" (at 274.574 86.36 0) (hide yes) (show_name no) (do_not_autoplace no) (effects (font (size 1.27 1.27))))
  (property "Datasheet" "" (at 274.574 86.36 0) (hide yes) (show_name no) (do_not_autoplace no) (effects (font (size 1.27 1.27))))
  (property "Description" "AC Motor" (at 276.86 86.36 0) (hide yes) (show_name no) (do_not_autoplace no) (effects (font (size 1.27 1.27))))
  (pin "2"))
 (symbol
  (lib_id "Device:Voltmeter_DC")
  (at 176.53 93.98 0)
  (unit 1)
  (body_style 1)
  (exclude_from_sim no)
  (in_bom yes)
  (on_board yes)
  (in_pos_files yes)
  (dnp no)
  (property "Reference" "MES6" (at 170.434 101.854 0) (hide yes) (show_name no) (do_not_autoplace no) (effects (font (size 1.27 1.27)) (justify left)))
  (property "Value" "Voltmeter_DC" (at 170.434 104.394 0) (hide yes) (show_name no) (do_not_autoplace no) (effects (font (size 1.27 1.27)) (justify left)))
  (property "Footprint" "" (at 176.53 91.44 90) (hide yes) (show_name no) (do_not_autoplace no) (effects (font (size 1.27 1.27))))
  (property "Datasheet" "" (at 176.53 91.44 90) (hide yes) (show_name no) (do_not_autoplace no) (effects (font (size 1.27 1.27))))
  (property "Description" "DC voltmeter" (at 176.53 93.98 0) (hide yes) (show_name no) (do_not_autoplace no) (effects (font (size 1.27 1.27))))
  (pin "1")
  (pin "2"))
 (symbol
  (lib_id "Device:Fuse")
  (at 107.95 105.41 270)
  (unit 1)
  (body_style 1)
  (exclude_from_sim no)
  (in_bom yes)
  (on_board yes)
  (in_pos_files yes)
  (dnp no)
  (property "Reference" "F12" (at 109.2201 107.95 0) (hide yes) (show_name no) (do_not_autoplace no) (effects (font (size 1.27 1.27)) (justify left)))
  (property "Value" "2A" (at 106.426 107.95 90) (hide yes) (show_name no) (do_not_autoplace no) (effects (font (size 1.27 1.27)) (justify left)))
  (property "Footprint" "" (at 107.95 103.632 90) (hide yes) (show_name no) (do_not_autoplace no) (effects (font (size 1.27 1.27))))
  (property "Datasheet" "" (at 107.95 105.41 0) (hide yes) (show_name no) (do_not_autoplace no) (effects (font (size 1.27 1.27))))
  (property "Description" "Fuse" (at 107.95 105.41 0) (hide yes) (show_name no) (do_not_autoplace no) (effects (font (size 1.27 1.27))))
  (pin "1")
  (pin "2"))
 (symbol
  (lib_id "Device:R")
  (at 144.78 46.99 0)
  (unit 1)
  (body_style 1)
  (exclude_from_sim no)
  (in_bom yes)
  (on_board yes)
  (in_pos_files yes)
  (dnp no)
  (property "Reference" "R129" (at 147.32 45.7199 0) (hide yes) (show_name no) (do_not_autoplace no) (effects (font (size 1.27 1.27)) (justify left)))
  (property "Value" "Precharge Resistor" (at 147.32 56.388 90) (hide yes) (show_name no) (do_not_autoplace no) (effects (font (size 1.27 1.27)) (justify left)))
  (property "Footprint" "" (at 143.002 46.99 90) (hide yes) (show_name no) (do_not_autoplace no) (effects (font (size 1.27 1.27))))
  (property "Datasheet" "" (at 144.78 46.99 0) (hide yes) (show_name no) (do_not_autoplace no) (effects (font (size 1.27 1.27))))
  (property "Description" "Resistor" (at 144.78 46.99 0) (hide yes) (show_name no) (do_not_autoplace no) (effects (font (size 1.27 1.27))))
  (property "PN" "HSA50390RJ" (at 149.352 50.292 90) (hide yes) (show_name no) (do_not_autoplace no) (effects (font (size 1.27 1.27))))
  (pin "2")
  (pin "1"))
 (symbol
  (lib_id "Device:R")
  (at 137.16 138.43 0)
  (unit 1)
  (body_style 1)
  (exclude_from_sim no)
  (in_bom yes)
  (on_board yes)
  (in_pos_files yes)
  (dnp no)
  (property "Reference" "R130" (at 139.7 137.1599 0) (hide yes) (show_name no) (do_not_autoplace no) (effects (font (size 1.27 1.27)) (justify left)))
  (property "Value" "Precharge Resistor" (at 139.7 147.828 90) (hide yes) (show_name no) (do_not_autoplace no) (effects (font (size 1.27 1.27)) (justify left)))
  (property "Footprint" "" (at 135.382 138.43 90) (hide yes) (show_name no) (do_not_autoplace no) (effects (font (size 1.27 1.27))))
  (property "Datasheet" "" (at 137.16 138.43 0) (hide yes) (show_name no) (do_not_autoplace no) (effects (font (size 1.27 1.27))))
  (property "Description" "Resistor" (at 137.16 138.43 0) (hide yes) (show_name no) (do_not_autoplace no) (effects (font (size 1.27 1.27))))
  (property "PN" "HSA50390RJ" (at 141.732 141.732 90) (hide yes) (show_name no) (do_not_autoplace no) (effects (font (size 1.27 1.27))))
  (pin "2")
  (pin "1")))
